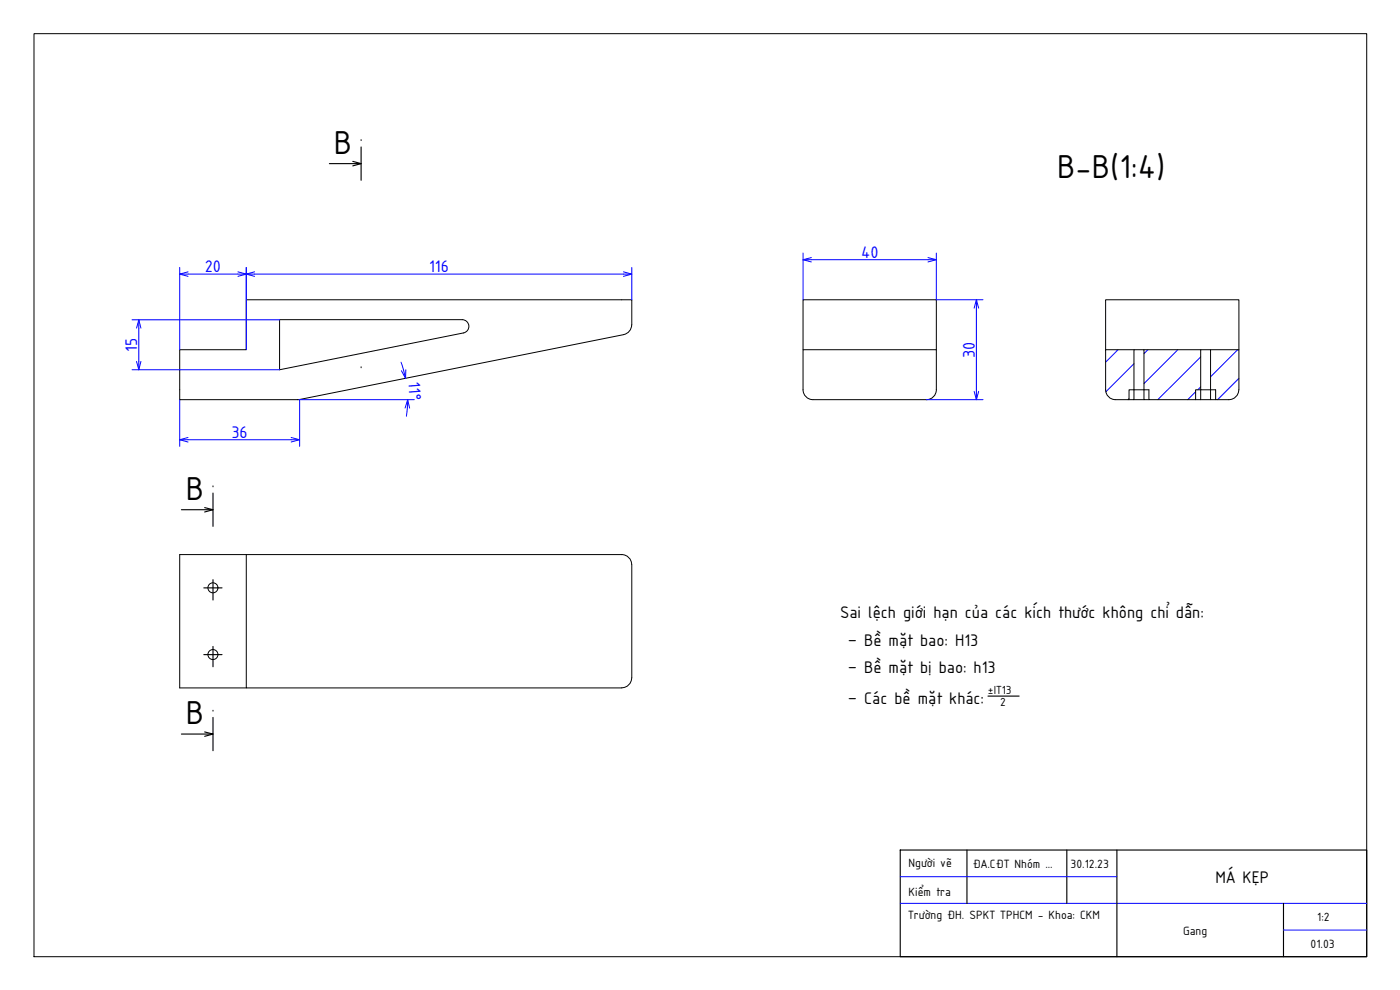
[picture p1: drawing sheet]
<svg xmlns="http://www.w3.org/2000/svg" width="420mm" height="297mm" viewBox="0 0 420 297" stroke-linecap="round" stroke-linejoin="round" font-family="sans-serif">
<!-- layer: NetDam -->
<g fill="none" stroke="#000" stroke-width=".3">
<path d="M10.2 10.1h400v276.9h-400zM83.9 95.9h54.8a2.01 2.01 0 0 1 2 1.8 2.01 2.01 0 0 1-1.6 2.2l-55.2 11zM89.8 119.9h-35.9v-15h20v-15h115.7v7.6a2.98 2.98 0 0 1-2.4 2.9l-97.3 19.5M241 104.9h40v12a2.98 2.98 0 0 1-3 3h-34a2.98 2.98 0 0 1-3-3zM241 104.9v-15h40v15M331.8 104.9v-15h40v15M340.3 117v-12.1h3v15h1.5M340.3 117h4.5v2.9h14v-2.9h1.5v2.9h-1.5M340.3 104.9h-8.5v12.1a2.98 2.98 0 0 0 3 2.9M340.3 117h-1.5v2.9h-4M340.3 117v2.9h-1.5M340.3 119.9h3"/>
<path d="M343.3 104.9h17M360.3 104.9h3v12.1h-3zM360.3 119.9h3M363.3 104.9h8.5v12.1M363.3 117h1.5v2.9h4M363.3 117v2.9h1.5M371.8 116.9a2.98 2.98 0 0 1-3 3M73.9 166.4v40h112.7M186.6 206.4a2.98 2.98 0 0 0 3-3v-34a3.1 3.1 0 0 0-3-3h-132.7v40h20"/>
<circle cx="63.9" cy="176.4" r="1.5"/>
<circle cx="63.9" cy="196.4" r="1.5"/>
</g>
<!-- layer: Netmanh -->
<g fill="none" stroke="#00f" stroke-width=".3">
<path d="M241 75.9v14M243.5 77.9h35M281 75.9v14h14M39.6 96h44.3M41.7 98.5v9.9M53.9 80.2v24.7M56.4 82.2h15M73.9 80.2v24.7M76.4 82.2h110.7M189.6 80.2v9.7M293 92.4v25M39.6 110.9h44.3"/>
<path d="M53.9 119.9v14M89.6 119.9h34.7M89.9 119.9v14M120.4 108.7l.7 2.3M278 119.9h17M335.5 104.9l-3.7 3.8M338.8 119.6l-.3 .3M340.3 109.1l-8.4 8.4M344.5 104.9l-1.2 1.2M353.5 104.9l-10.2 10.2M358.8 117.5l-2.4 2.4M360.3 107.1l-12.8 12.8"/>
<path d="M360.3 116.1l-.8 .9M371.4 104.9l-8.1 8.2M371.8 113.5l-6.4 6.4M56.4 131.9h31M122.2 122.4l-.2 2.5M270.2 271h140M270.2 263h65M385.2 279h25"/>
</g>
<!-- layer: NetDam -->
<g fill="none" stroke="#000" stroke-width=".34">
<path d="M108.4 44.1v10M63.9 147.9v10M61.2 176.4h5.4M63.9 173.9v6.1M61.2 196.4h5.4M63.9 194v6.1M63.9 215.3v9.9M296.5 208.9h9.4M270.2 255h140v32h-140zM290.2 255v16M320.2 255v16M335.2 255v32"/>
<path d="M385.2 271v16"/>
</g>
<!-- layer: DuongTam -->
<path d="M108.4 42.2h.1M108.4 110.3h.1M63.9 146.1h.1M63.9 213.4h.1" fill="none" stroke="#000" stroke-width=".3"/>
<!-- layer: 0 -->
<path d="M98.8 49.1h9.6M105.9 48.4l2.5 .7-2.5 .7M54.4 152.9h9.5M61.4 152.3l2.5 .6-2.5 .7M61.4 219.6l2.5 .6-2.5 .7M54.4 220.2h9.5" fill="none" stroke="#000" stroke-width=".34"/>
<g fill="none" stroke="#00f" stroke-width=".3">
<path d="M241 77.9h2.5M243.5 77.3l-2.5 .6 2.5 .7M278.5 77.3l2.5 .6-2.5 .7M278.5 77.9h2.5M41 98.5l.7-2.5 .6 2.5M41.7 96v2.5M53.9 82.2h2.5M56.4 81.6l-2.5 .6 2.5 .7M71.4 81.6l2.5 .6-2.5 .7M71.4 82.2h5M76.4 81.6l-2.5 .6 2.5 .7M187.1 81.6l2.5 .6-2.5 .7"/>
<path d="M187.1 82.2h2.5M292.4 92.4l.6-2.5 .7 2.5M293 89.9v2.5M41 108.4l.7 2.5 .6-2.5M41.7 108.4v2.5M121.1 111.1l.6 2.4M121.8 110.9l-.1 2.6-1.2-2.3M122.3 119.9v2.5M292.4 117.4l.6 2.5 .7-2.5M293 117.4v2.5M53.9 131.9h2.5M56.4 131.3l-2.5 .6 2.5 .7"/>
<path d="M87.4 131.3l2.5 .6-2.5 .7M87.4 131.9h2.5M121.6 122.4l.7-2.5 .6 2.6"/>
</g>
<g font-size="10.7">
<text x="100.2" y="46.2">B</text>
<text x="317.3" y="53.3">B-B(1:4)</text>
<text x="55.8" y="150.1">B</text>
<text x="55.8" y="217.4">B</text>
</g>
<g font-size="5.4" fill="#00f">
<text x="258.4" y="77.5">40</text>
<text x="61.5" y="81.7">20</text>
<text x="128.8" y="81.7">116</text>
<text x="41.1" y="105.5" transform="rotate(-90 41.1 105.5)">15</text>
<text x="292.5" y="107.4" transform="rotate(-90 292.5 107.4)">30</text>
<text x="122.6" y="114.6" transform="rotate(86 122.6 114.6)">11°</text>
<text x="69.5" y="131.4">36</text>
</g>
<g font-size="5.4">
<text x="252.1" y="185.5">Sai lệch giới hạn của các kích thước không chỉ dẫn:</text>
<text x="254.4" y="194">– Bề mặt bao: H13</text>
<text x="254.4" y="202">– Bề mặt bị bao: h13</text>
<text x="254.4" y="211.3">– Các bề mặt khác:</text>
<text x="364.8" y="264.9">MÁ KẸP</text>
</g>
<g font-size="3.9">
<text x="272.7" y="260.1">Người vẽ</text>
<text x="292" y="260.3">ĐA.CĐT Nhóm ...</text>
<text x="321.3" y="260.3">30.12.23</text>
<text x="272.7" y="268.7">Kiểm tra</text>
<text x="272.5" y="275.8">Trường ĐH. SPKT TPHCM - Khoa: CKM</text>
<text x="355" y="280.6">Gang</text>
<text x="395.3" y="276.3">1:2</text>
<text x="393.3" y="284.3">01.03</text>
</g>
<g font-size="3.8">
<text x="296.5" y="208.4">±IT13</text>
<text x="300.2" y="211.7">2</text>
</g>
</svg>
